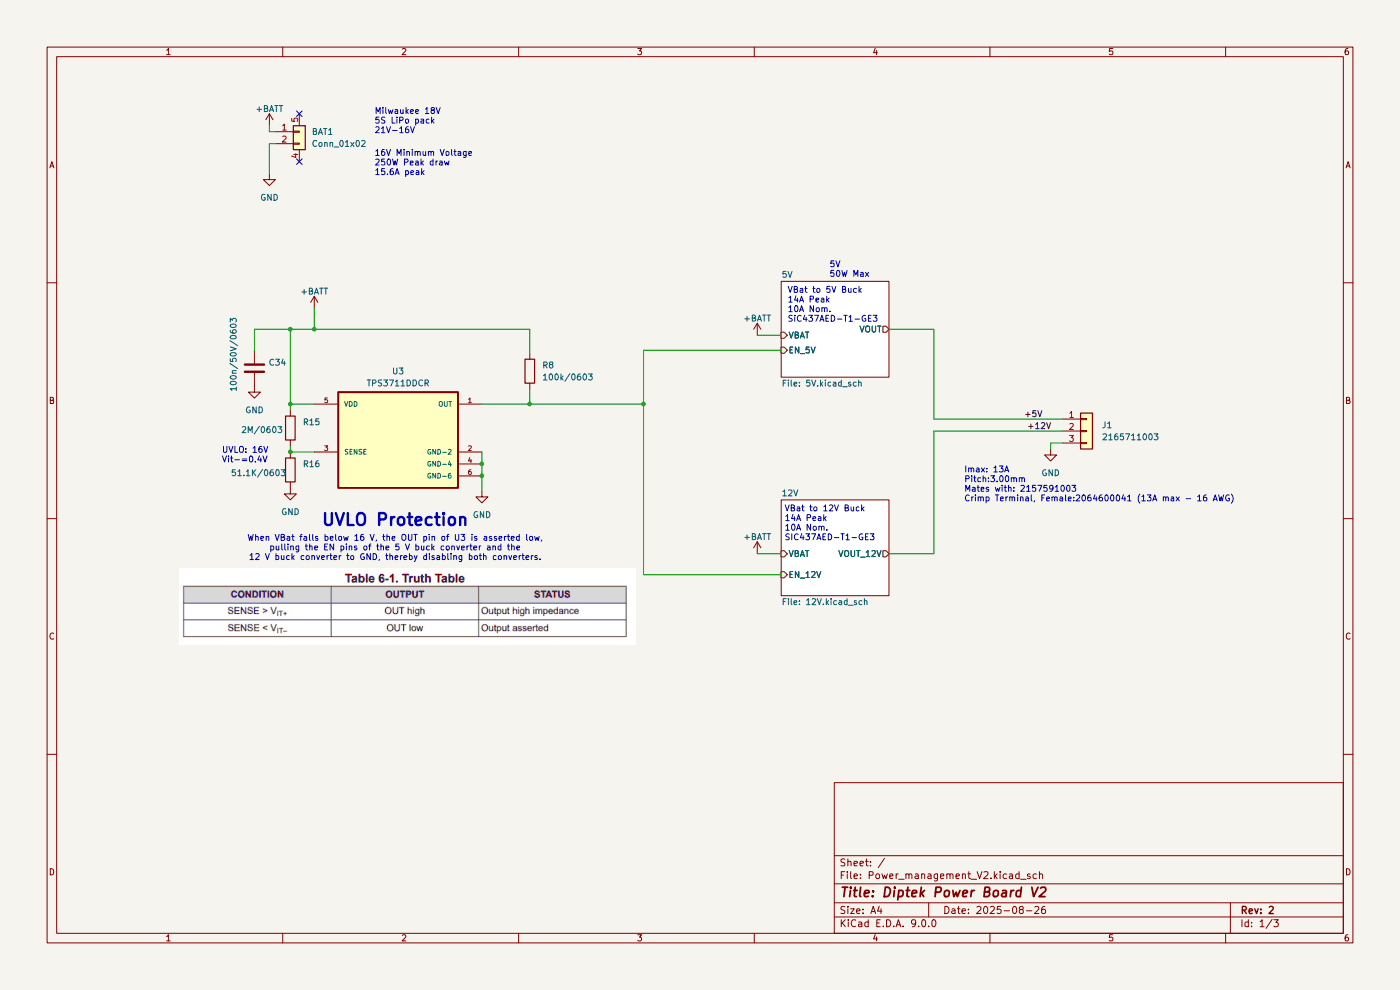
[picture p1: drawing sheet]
(kicad_sch
 (version 20250114)
 (generator "eeschema")
 (generator_version "9.0")
 (paper "A4")
 (title_block
  (title "Diptek Power Board V2")
  (date "2025-08-26")
  (rev "2"))
 (lib_symbols
  (symbol "Conn_01x02_3"
   (pin_names
    (offset 1.016) (hide yes)) (exclude_from_sim no) (in_bom yes) (on_board yes)
   (property "Reference" "BAT1" (at 2.54 0.0001 0) (effects (font (size 1.27 1.27)) (justify left)))
   (property "Value" "Conn_01x02" (at 2.54 -2.5399 0) (effects (font (size 1.27 1.27)) (justify left)))
   (property "Footprint" "Library:CONN02_1723103302_MOL" (at 0 0 0) (effects (font (size 1.27 1.27)) (hide yes)))
   (property "Datasheet" "" (at 0 0 0) (effects (font (size 1.27 1.27)) (hide yes)))
   (property "Description" "" (at 0 0 0) (effects (font (size 1.27 1.27))))
   (property "Digikey" "WM11825-ND" (at 0 0 0) (effects (font (size 1.27 1.27)) (hide yes)))
   (property "Manufacturer" "Molex" (at 0 0 0) (effects (font (size 1.27 1.27)) (hide yes)))
   (property "Part" "1723101302" (at 0 0 0) (effects (font (size 1.27 1.27)) (hide yes)))
   (symbol "Conn_01x02_3_1_1"
    (rectangle (start -1.27 1.27) (end 1.27 -3.81) (stroke (width 0.254) (type default)) (fill (type background)))
    (rectangle (start -1.27 0.127) (end 0 -0.127) (stroke (width 0.1524) (type default)) (fill (type none)))
    (rectangle (start -1.27 -2.413) (end 0 -2.667) (stroke (width 0.1524) (type default)) (fill (type none)))
    (pin passive line (at -5.08 0 0) (length 3.81) (name "Pin_1" (effects (font (size 1.27 1.27)))) (number "1" (effects (font (size 1.27 1.27)))))
    (pin passive line (at -5.08 -2.54 0) (length 3.81) (name "Pin_2" (effects (font (size 1.27 1.27)))) (number "2" (effects (font (size 1.27 1.27)))))
    (pin passive line (at 0 3.81 270) (length 2.54) (name "" (effects (font (size 1.27 1.27)))) (number "5" (effects (font (size 1.27 1.27)))))
    (pin passive line (at 0 -6.35 90) (length 2.54) (name "" (effects (font (size 1.27 1.27)))) (number "4" (effects (font (size 1.27 1.27))))))
   (embedded_fonts no))
  (symbol "Connector_Generic:Conn_01x03"
   (pin_names
    (offset 1.016) (hide yes)) (exclude_from_sim no) (in_bom yes) (on_board yes)
   (property "Reference" "J" (at 0 5.08 0) (effects (font (size 1.27 1.27))))
   (property "Value" "Conn_01x03" (at 0 -5.08 0) (effects (font (size 1.27 1.27))))
   (property "Footprint" "" (at 0 0 0) (effects (font (size 1.27 1.27)) (hide yes)))
   (property "Datasheet" "~" (at 0 0 0) (effects (font (size 1.27 1.27)) (hide yes)))
   (property "Description" "Generic connector, single row, 01x03, script generated (kicad-library-utils/schlib/autogen/connector/)" (at 0 0 0) (effects (font (size 1.27 1.27)) (hide yes)))
   (symbol "Conn_01x03_1_1"
    (rectangle (start -1.27 3.81) (end 1.27 -3.81) (stroke (width 0.254) (type default)) (fill (type background)))
    (rectangle (start -1.27 2.667) (end 0 2.413) (stroke (width 0.1524) (type default)) (fill (type none)))
    (rectangle (start -1.27 0.127) (end 0 -0.127) (stroke (width 0.1524) (type default)) (fill (type none)))
    (rectangle (start -1.27 -2.413) (end 0 -2.667) (stroke (width 0.1524) (type default)) (fill (type none)))
    (pin passive line (at -5.08 2.54 0) (length 3.81) (name "Pin_1" (effects (font (size 1.27 1.27)))) (number "1" (effects (font (size 1.27 1.27)))))
    (pin passive line (at -5.08 0 0) (length 3.81) (name "Pin_2" (effects (font (size 1.27 1.27)))) (number "2" (effects (font (size 1.27 1.27)))))
    (pin passive line (at -5.08 -2.54 0) (length 3.81) (name "Pin_3" (effects (font (size 1.27 1.27)))) (number "3" (effects (font (size 1.27 1.27))))))
   (embedded_fonts no))
  (symbol "Device:C"
   (pin_numbers (hide yes))
   (pin_names
    (offset 0.254)) (exclude_from_sim no) (in_bom yes) (on_board yes)
   (property "Reference" "C" (at 0.635 2.54 0) (effects (font (size 1.27 1.27)) (justify left)))
   (property "Value" "C" (at 0.635 -2.54 0) (effects (font (size 1.27 1.27)) (justify left)))
   (property "Footprint" "" (at 0.9652 -3.81 0) (effects (font (size 1.27 1.27)) (hide yes)))
   (property "Datasheet" "~" (at 0 0 0) (effects (font (size 1.27 1.27)) (hide yes)))
   (property "Description" "Unpolarized capacitor" (at 0 0 0) (effects (font (size 1.27 1.27)) (hide yes)))
   (symbol "C_0_1"
    (polyline (pts (xy -2.032 0.762) (xy 2.032 0.762)) (stroke (width 0.508) (type default)) (fill (type none)))
    (polyline (pts (xy -2.032 -0.762) (xy 2.032 -0.762)) (stroke (width 0.508) (type default)) (fill (type none))))
   (symbol "C_1_1"
    (pin passive line (at 0 3.81 270) (length 2.794) (name "~" (effects (font (size 1.27 1.27)))) (number "1" (effects (font (size 1.27 1.27)))))
    (pin passive line (at 0 -3.81 90) (length 2.794) (name "~" (effects (font (size 1.27 1.27)))) (number "2" (effects (font (size 1.27 1.27))))))
   (embedded_fonts no))
  (symbol "Device:R"
   (pin_numbers (hide yes))
   (pin_names
    (offset 0)) (exclude_from_sim no) (in_bom yes) (on_board yes)
   (property "Reference" "R" (at 2.032 0 90) (effects (font (size 1.27 1.27))))
   (property "Value" "R" (at 0 0 90) (effects (font (size 1.27 1.27))))
   (property "Footprint" "" (at -1.778 0 90) (effects (font (size 1.27 1.27)) (hide yes)))
   (property "Datasheet" "~" (at 0 0 0) (effects (font (size 1.27 1.27)) (hide yes)))
   (property "Description" "Resistor" (at 0 0 0) (effects (font (size 1.27 1.27)) (hide yes)))
   (symbol "R_0_1"
    (rectangle (start -1.016 -2.54) (end 1.016 2.54) (stroke (width 0.254) (type default)) (fill (type none))))
   (symbol "R_1_1"
    (pin passive line (at 0 3.81 270) (length 1.27) (name "~" (effects (font (size 1.27 1.27)))) (number "1" (effects (font (size 1.27 1.27)))))
    (pin passive line (at 0 -3.81 90) (length 1.27) (name "~" (effects (font (size 1.27 1.27)))) (number "2" (effects (font (size 1.27 1.27))))))
   (embedded_fonts no))
  (symbol "New_Library:TPS3711DDCR"
   (pin_names
    (offset 1.016)) (exclude_from_sim no) (in_bom yes) (on_board yes)
   (property "Reference" "U" (at -12.7 11.16 0) (effects (font (size 1.27 1.27)) (justify left bottom)))
   (property "Value" "TPS3711DDCR" (at -12.7 -14.16 0) (effects (font (size 1.27 1.27)) (justify left bottom)))
   (property "Footprint" "" (at 0 0 0) (effects (font (size 1.27 1.27)) (justify bottom) (hide yes)))
   (property "Datasheet" "" (at 0 0 0) (effects (font (size 1.27 1.27)) (hide yes)))
   (property "Description" "" (at 0 0 0) (effects (font (size 1.27 1.27)) (hide yes)))
   (symbol "TPS3711DDCR_0_0"
    (rectangle (start -12.7 -10.16) (end 12.7 10.16) (stroke (width 0.41) (type default)) (fill (type background)))
    (pin input line (at -17.78 7.62 0) (length 5.08) (name "VDD" (effects (font (size 1.016 1.016)))) (number "5" (effects (font (size 1.016 1.016)))))
    (pin input line (at -17.78 -2.54 0) (length 5.08) (name "SENSE" (effects (font (size 1.016 1.016)))) (number "3" (effects (font (size 1.016 1.016)))))
    (pin output line (at 17.78 7.62 180) (length 5.08) (name "OUT" (effects (font (size 1.016 1.016)))) (number "1" (effects (font (size 1.016 1.016)))))
    (pin power_in line (at 17.78 -2.54 180) (length 5.08) (name "GND-2" (effects (font (size 1.016 1.016)))) (number "2" (effects (font (size 1.016 1.016)))))
    (pin power_in line (at 17.78 -5.08 180) (length 5.08) (name "GND-4" (effects (font (size 1.016 1.016)))) (number "4" (effects (font (size 1.016 1.016)))))
    (pin power_in line (at 17.78 -7.62 180) (length 5.08) (name "GND-6" (effects (font (size 1.016 1.016)))) (number "6" (effects (font (size 1.016 1.016))))))
   (embedded_fonts no))
  (symbol "power:+BATT"
   (power)
   (pin_names
    (offset 0)) (exclude_from_sim no) (in_bom yes) (on_board yes)
   (property "Reference" "#PWR" (at 0 -3.81 0) (effects (font (size 1.27 1.27)) (hide yes)))
   (property "Value" "+BATT" (at 0 3.556 0) (effects (font (size 1.27 1.27))))
   (property "Footprint" "" (at 0 0 0) (effects (font (size 1.27 1.27)) (hide yes)))
   (property "Datasheet" "" (at 0 0 0) (effects (font (size 1.27 1.27)) (hide yes)))
   (property "Description" "Power symbol creates a global label with name \"+BATT\"" (at 0 0 0) (effects (font (size 1.27 1.27)) (hide yes)))
   (symbol "+BATT_0_1"
    (polyline (pts (xy -0.762 1.27) (xy 0 2.54)) (stroke (width 0) (type default)) (fill (type none)))
    (polyline (pts (xy 0 2.54) (xy 0.762 1.27)) (stroke (width 0) (type default)) (fill (type none)))
    (polyline (pts (xy 0 0) (xy 0 2.54)) (stroke (width 0) (type default)) (fill (type none))))
   (symbol "+BATT_1_1"
    (pin power_in line (at 0 0 90) (length 0) (hide yes) (name "+BATT" (effects (font (size 1.27 1.27)))) (number "1" (effects (font (size 1.27 1.27))))))
   (embedded_fonts no))
  (symbol "power:GND"
   (power)
   (pin_names
    (offset 0)) (exclude_from_sim no) (in_bom yes) (on_board yes)
   (property "Reference" "#PWR" (at 0 -6.35 0) (effects (font (size 1.27 1.27)) (hide yes)))
   (property "Value" "GND" (at 0 -3.81 0) (effects (font (size 1.27 1.27))))
   (property "Footprint" "" (at 0 0 0) (effects (font (size 1.27 1.27)) (hide yes)))
   (property "Datasheet" "" (at 0 0 0) (effects (font (size 1.27 1.27)) (hide yes)))
   (property "Description" "Power symbol creates a global label with name \"GND\" , ground" (at 0 0 0) (effects (font (size 1.27 1.27)) (hide yes)))
   (symbol "GND_0_1"
    (polyline (pts (xy 0 0) (xy 0 -1.27) (xy 1.27 -1.27) (xy 0 -2.54) (xy -1.27 -1.27) (xy 0 -1.27)) (stroke (width 0) (type default)) (fill (type none))))
   (symbol "GND_1_1"
    (pin power_in line (at 0 0 270) (length 0) (hide yes) (name "GND" (effects (font (size 1.27 1.27)))) (number "1" (effects (font (size 1.27 1.27))))))
   (embedded_fonts no)))
 (text "Milwaukee 18V\n5S LiPo pack\n21V-16V"
  (exclude_from_sim no)
  (at 79.375 28.575 0)
  (effects (font (size 1.27 1.27)) (justify left bottom)))
 (text "16V Minimum Voltage\n250W Peak draw\n15.6A peak\n"
  (exclude_from_sim no)
  (at 79.375 37.465 0)
  (effects (font (size 1.27 1.27)) (justify left bottom)))
 (text "When VBat falls below 16 V, the OUT pin of U3 is asserted low,\n pulling the EN pins of the 5 V buck converter and the \n12 V buck converter to GND, thereby disabling both converters."
  (exclude_from_sim no)
  (at 83.82 116.332 0)
  (effects (font (size 1.27 1.27))))
 (text "5V\n50W Max"
  (exclude_from_sim no)
  (at 175.895 59.055 0)
  (effects (font (size 1.27 1.27)) (justify left bottom)))
 (text "UVLO: 16V\nVit-=0.4V"
  (exclude_from_sim no)
  (at 46.99 98.425 0)
  (effects (font (size 1.27 1.27)) (justify left bottom)))
 (text "UVLO Protection"
  (exclude_from_sim no)
  (at 83.82 110.49 0)
  (effects (font (size 2.54 2.54) (thickness 0.508)
    (bold yes))))
 (text "Imax: 13A\nPitch:3.00mm\nMates with: 2157591003 \nCrimp Terminal, Female:2064600041 (13A max - 16 AWG)"
  (exclude_from_sim no)
  (at 204.47 106.68 0)
  (effects (font (size 1.27 1.27)) (justify left bottom)))
 (text "VBat to 5V Buck\n14A Peak\n10A Nom.\nSiC437AED-T1-GE3"
  (exclude_from_sim no)
  (at 167.005 68.58 0)
  (effects (font (size 1.27 1.27)) (justify left bottom)))
 (text "VBat to 12V Buck\n14A Peak\n10A Nom.\nSIC437AED-T1-GE3"
  (exclude_from_sim no)
  (at 166.37 114.935 0)
  (effects (font (size 1.27 1.27)) (justify left bottom)))
 (junction
  (at 66.675 69.85)
  (diameter 0)
  (color 0 0 0 0))
 (junction
  (at 102.235 100.965)
  (diameter 0)
  (color 0 0 0 0))
 (junction
  (at 61.595 69.85)
  (diameter 0)
  (color 0 0 0 0))
 (junction
  (at 136.525 85.725)
  (diameter 0)
  (color 0 0 0 0))
 (junction
  (at 61.595 95.885)
  (diameter 0)
  (color 0 0 0 0))
 (junction
  (at 61.595 85.725)
  (diameter 0)
  (color 0 0 0 0))
 (junction
  (at 112.395 85.725)
  (diameter 0)
  (color 0 0 0 0))
 (junction
  (at 102.235 98.425)
  (diameter 0)
  (color 0 0 0 0))
 (no_connect
  (at 63.5 24.13))
 (no_connect
  (at 63.5 34.29))
 (wire
  (pts (xy 112.395 85.725) (xy 136.525 85.725))
  (stroke (width 0) (type default)))
 (wire
  (pts (xy 61.595 69.85) (xy 61.595 85.725))
  (stroke (width 0) (type default)))
 (wire
  (pts (xy 58.42 27.94) (xy 57.15 27.94))
  (stroke (width 0) (type default)))
 (wire
  (pts (xy 198.12 69.85) (xy 198.12 88.9))
  (stroke (width 0) (type default)))
 (wire
  (pts (xy 198.12 88.9) (xy 225.425 88.9))
  (stroke (width 0) (type default)))
 (wire
  (pts (xy 102.235 98.425) (xy 102.235 100.965))
  (stroke (width 0) (type default)))
 (wire
  (pts (xy 61.595 85.725) (xy 61.595 86.995))
  (stroke (width 0) (type default)))
 (wire
  (pts (xy 61.595 85.725) (xy 66.675 85.725))
  (stroke (width 0) (type default)))
 (wire
  (pts (xy 136.525 121.92) (xy 165.735 121.92))
  (stroke (width 0) (type default)))
 (wire
  (pts (xy 225.425 93.98) (xy 222.885 93.98))
  (stroke (width 0) (type default)))
 (wire
  (pts (xy 57.15 27.94) (xy 57.15 26.67))
  (stroke (width 0) (type default)))
 (wire
  (pts (xy 136.525 74.295) (xy 165.735 74.295))
  (stroke (width 0) (type default)))
 (wire
  (pts (xy 53.975 74.295) (xy 53.975 69.85))
  (stroke (width 0) (type default)))
 (wire
  (pts (xy 136.525 85.725) (xy 136.525 121.92))
  (stroke (width 0) (type default)))
 (wire
  (pts (xy 198.12 91.44) (xy 225.425 91.44))
  (stroke (width 0) (type default)))
 (wire
  (pts (xy 188.595 69.85) (xy 198.12 69.85))
  (stroke (width 0) (type default)))
 (wire
  (pts (xy 102.235 85.725) (xy 112.395 85.725))
  (stroke (width 0) (type default)))
 (wire
  (pts (xy 160.655 71.12) (xy 165.735 71.12))
  (stroke (width 0) (type default)))
 (wire
  (pts (xy 61.595 69.85) (xy 66.675 69.85))
  (stroke (width 0) (type default)))
 (wire
  (pts (xy 112.395 74.93) (xy 112.395 69.85))
  (stroke (width 0) (type default)))
 (wire
  (pts (xy 112.395 82.55) (xy 112.395 85.725))
  (stroke (width 0) (type default)))
 (wire
  (pts (xy 102.235 95.885) (xy 102.235 98.425))
  (stroke (width 0) (type default)))
 (wire
  (pts (xy 57.15 30.48) (xy 57.15 36.83))
  (stroke (width 0) (type default)))
 (wire
  (pts (xy 136.525 85.725) (xy 136.525 74.295))
  (stroke (width 0) (type default)))
 (wire
  (pts (xy 61.595 94.615) (xy 61.595 95.885))
  (stroke (width 0) (type default)))
 (wire
  (pts (xy 198.12 117.475) (xy 198.12 91.44))
  (stroke (width 0) (type default)))
 (wire
  (pts (xy 188.595 117.475) (xy 198.12 117.475))
  (stroke (width 0) (type default)))
 (wire
  (pts (xy 112.395 69.85) (xy 66.675 69.85))
  (stroke (width 0) (type default)))
 (wire
  (pts (xy 53.975 69.85) (xy 61.595 69.85))
  (stroke (width 0) (type default)))
 (wire
  (pts (xy 160.655 117.475) (xy 165.735 117.475))
  (stroke (width 0) (type default)))
 (wire
  (pts (xy 58.42 30.48) (xy 57.15 30.48))
  (stroke (width 0) (type default)))
 (wire
  (pts (xy 61.595 95.885) (xy 66.675 95.885))
  (stroke (width 0) (type default)))
 (wire
  (pts (xy 102.235 100.965) (xy 102.235 104.14))
  (stroke (width 0) (type default)))
 (wire
  (pts (xy 222.885 93.98) (xy 222.885 95.25))
  (stroke (width 0) (type default)))
 (wire
  (pts (xy 66.675 65.405) (xy 66.675 69.85))
  (stroke (width 0) (type default)))
 (image
  (at 86.487 128.651)
  (scale 0.505845)
  (data))
 (label "+12V"
  (at 217.805 91.44 0)
  (effects (font (size 1.27 1.27)) (justify left bottom)))
 (label "+5V"
  (at 217.17 88.9 0)
  (effects (font (size 1.27 1.27)) (justify left bottom)))
 (symbol
  (lib_id "power:GND")
  (at 57.15 36.83 0)
  (unit 1)
  (exclude_from_sim no)
  (in_bom yes)
  (on_board yes)
  (dnp no)
  (fields_autoplaced yes)
  (property "Reference" "#PWR04" (at 57.15 43.18 0) (effects (font (size 1.27 1.27)) (hide yes)))
  (property "Value" "GND" (at 57.15 41.91 0) (effects (font (size 1.27 1.27))))
  (property "Footprint" "" (at 57.15 36.83 0) (effects (font (size 1.27 1.27)) (hide yes)))
  (property "Datasheet" "" (at 57.15 36.83 0) (effects (font (size 1.27 1.27)) (hide yes)))
  (property "Description" "" (at 57.15 36.83 0) (effects (font (size 1.27 1.27))))
  (pin "1"))
 (symbol
  (lib_id "power:+BATT")
  (at 57.15 26.67 0)
  (unit 1)
  (exclude_from_sim no)
  (in_bom yes)
  (on_board yes)
  (dnp no)
  (property "Reference" "#PWR03" (at 57.15 30.48 0) (effects (font (size 1.27 1.27)) (hide yes)))
  (property "Value" "+BATT" (at 57.15 23.0942 0) (effects (font (size 1.27 1.27))))
  (property "Footprint" "" (at 57.15 26.67 0) (effects (font (size 1.27 1.27)) (hide yes)))
  (property "Datasheet" "" (at 57.15 26.67 0) (effects (font (size 1.27 1.27)) (hide yes)))
  (property "Description" "" (at 57.15 26.67 0) (effects (font (size 1.27 1.27))))
  (pin "1"))
 (symbol
  (lib_id "Device:R")
  (at 61.595 99.695 180)
  (unit 1)
  (exclude_from_sim no)
  (in_bom yes)
  (on_board yes)
  (dnp no)
  (property "Reference" "R16" (at 64.135 98.4249 0) (effects (font (size 1.27 1.27)) (justify right)))
  (property "Value" "51.1K/0603" (at 48.895 100.33 0) (effects (font (size 1.27 1.27)) (justify right)))
  (property "Footprint" "Resistor_SMD:R_0603_1608Metric" (at 63.373 99.695 90) (effects (font (size 1.27 1.27)) (hide yes)))
  (property "Datasheet" "" (at 61.595 99.695 0) (effects (font (size 1.27 1.27)) (hide yes)))
  (property "Description" "Resistor" (at 61.595 99.695 0) (effects (font (size 1.27 1.27)) (hide yes)))
  (property "Digikey" "" (at 61.595 99.695 0) (effects (font (size 1.27 1.27)) (hide yes)))
  (property "Power" "" (at 61.595 99.695 0) (effects (font (size 1.27 1.27)) (hide yes)))
  (property "Tolerance" "" (at 61.595 99.695 0) (effects (font (size 1.27 1.27)) (hide yes)))
  (property "Manufacturer" "" (at 61.595 99.695 0) (effects (font (size 1.27 1.27)) (hide yes)))
  (property "Part" "" (at 61.595 99.695 0) (effects (font (size 1.27 1.27)) (hide yes)))
  (property "Sim.Device" "" (at 61.595 99.695 0) (effects (font (size 1.27 1.27))))
  (property "Sim.Params" "" (at 61.595 99.695 0) (effects (font (size 1.27 1.27))))
  (property "Sim.Pins" "" (at 61.595 99.695 0) (effects (font (size 1.27 1.27))))
  (pin "1")
  (pin "2"))
 (symbol
  (lib_id "power:+BATT")
  (at 66.675 65.405 0)
  (unit 1)
  (exclude_from_sim no)
  (in_bom yes)
  (on_board yes)
  (dnp no)
  (fields_autoplaced yes)
  (property "Reference" "#PWR017" (at 66.675 69.215 0) (effects (font (size 1.27 1.27)) (hide yes)))
  (property "Value" "+BATT" (at 66.675 61.8292 0) (effects (font (size 1.27 1.27))))
  (property "Footprint" "" (at 66.675 65.405 0) (effects (font (size 1.27 1.27)) (hide yes)))
  (property "Datasheet" "" (at 66.675 65.405 0) (effects (font (size 1.27 1.27)) (hide yes)))
  (property "Description" "" (at 66.675 65.405 0) (effects (font (size 1.27 1.27))))
  (pin "1"))
 (symbol
  (lib_id "power:+BATT")
  (at 160.655 71.12 0)
  (unit 1)
  (exclude_from_sim no)
  (in_bom yes)
  (on_board yes)
  (dnp no)
  (fields_autoplaced yes)
  (property "Reference" "#PWR01" (at 160.655 74.93 0) (effects (font (size 1.27 1.27)) (hide yes)))
  (property "Value" "+BATT" (at 160.655 67.5442 0) (effects (font (size 1.27 1.27))))
  (property "Footprint" "" (at 160.655 71.12 0) (effects (font (size 1.27 1.27)) (hide yes)))
  (property "Datasheet" "" (at 160.655 71.12 0) (effects (font (size 1.27 1.27)) (hide yes)))
  (property "Description" "" (at 160.655 71.12 0) (effects (font (size 1.27 1.27))))
  (pin "1"))
 (symbol
  (lib_id "power:GND")
  (at 102.235 104.14 0)
  (unit 1)
  (exclude_from_sim no)
  (in_bom yes)
  (on_board yes)
  (dnp no)
  (fields_autoplaced yes)
  (property "Reference" "#PWR018" (at 102.235 110.49 0) (effects (font (size 1.27 1.27)) (hide yes)))
  (property "Value" "GND" (at 102.235 109.22 0) (effects (font (size 1.27 1.27))))
  (property "Footprint" "" (at 102.235 104.14 0) (effects (font (size 1.27 1.27)) (hide yes)))
  (property "Datasheet" "" (at 102.235 104.14 0) (effects (font (size 1.27 1.27)) (hide yes)))
  (property "Description" "" (at 102.235 104.14 0) (effects (font (size 1.27 1.27))))
  (pin "1"))
 (symbol
  (lib_id "power:GND")
  (at 61.595 103.505 0)
  (unit 1)
  (exclude_from_sim no)
  (in_bom yes)
  (on_board yes)
  (dnp no)
  (fields_autoplaced yes)
  (property "Reference" "#PWR020" (at 61.595 109.855 0) (effects (font (size 1.27 1.27)) (hide yes)))
  (property "Value" "GND" (at 61.595 108.585 0) (effects (font (size 1.27 1.27))))
  (property "Footprint" "" (at 61.595 103.505 0) (effects (font (size 1.27 1.27)) (hide yes)))
  (property "Datasheet" "" (at 61.595 103.505 0) (effects (font (size 1.27 1.27)) (hide yes)))
  (property "Description" "" (at 61.595 103.505 0) (effects (font (size 1.27 1.27))))
  (pin "1"))
 (symbol
  (lib_id "Device:R")
  (at 112.395 78.74 180)
  (unit 1)
  (exclude_from_sim no)
  (in_bom yes)
  (on_board yes)
  (dnp no)
  (fields_autoplaced yes)
  (property "Reference" "R8" (at 114.935 77.4699 0) (effects (font (size 1.27 1.27)) (justify right)))
  (property "Value" "100k/0603" (at 114.935 80.0099 0) (effects (font (size 1.27 1.27)) (justify right)))
  (property "Footprint" "Resistor_SMD:R_0603_1608Metric" (at 114.173 78.74 90) (effects (font (size 1.27 1.27)) (hide yes)))
  (property "Datasheet" "" (at 112.395 78.74 0) (effects (font (size 1.27 1.27)) (hide yes)))
  (property "Description" "Resistor" (at 112.395 78.74 0) (effects (font (size 1.27 1.27)) (hide yes)))
  (property "Digikey" "311-100KHRCT-ND" (at 112.395 78.74 0) (effects (font (size 1.27 1.27)) (hide yes)))
  (property "Power" "1/16" (at 112.395 78.74 0) (effects (font (size 1.27 1.27)) (hide yes)))
  (property "Tolerance" "1%" (at 112.395 78.74 0) (effects (font (size 1.27 1.27)) (hide yes)))
  (property "Manufacturer" "YAGEO" (at 112.395 78.74 0) (effects (font (size 1.27 1.27)) (hide yes)))
  (property "Part" "RC0603FR-07100KL" (at 112.395 78.74 0) (effects (font (size 1.27 1.27)) (hide yes)))
  (property "Sim.Device" "" (at 112.395 78.74 0) (effects (font (size 1.27 1.27))))
  (property "Sim.Params" "" (at 112.395 78.74 0) (effects (font (size 1.27 1.27))))
  (property "Sim.Pins" "" (at 112.395 78.74 0) (effects (font (size 1.27 1.27))))
  (pin "1")
  (pin "2"))
 (symbol
  (lib_id "Device:C")
  (at 53.975 78.105 180)
  (unit 1)
  (exclude_from_sim no)
  (in_bom yes)
  (on_board yes)
  (dnp no)
  (property "Reference" "C34" (at 56.896 76.8928 0) (effects (font (size 1.27 1.27)) (justify right)))
  (property "Value" "100n/50V/0603" (at 49.53 83.185 90) (effects (font (size 1.27 1.27)) (justify right)))
  (property "Footprint" "Capacitor_SMD:C_0603_1608Metric" (at 53.0098 74.295 0) (effects (font (size 1.27 1.27)) (hide yes)))
  (property "Datasheet" "" (at 53.975 78.105 0) (effects (font (size 1.27 1.27)) (hide yes)))
  (property "Description" "Unpolarized capacitor" (at 53.975 78.105 0) (effects (font (size 1.27 1.27)) (hide yes)))
  (property "Digikey" "587-1243-1-ND" (at 53.975 78.105 0) (effects (font (size 1.27 1.27)) (hide yes)))
  (property "Tolerance" "10%" (at 53.975 78.105 0) (effects (font (size 1.27 1.27)) (hide yes)))
  (property "Coefficient" "X7R" (at 53.975 78.105 0) (effects (font (size 1.27 1.27)) (hide yes)))
  (property "Voltage" "50" (at 53.975 78.105 0) (effects (font (size 1.27 1.27)) (hide yes)))
  (property "Manufacturer" "Taiyo Yuden" (at 53.975 78.105 0) (effects (font (size 1.27 1.27)) (hide yes)))
  (property "Part" "UMK107B7104KA-T" (at 53.975 78.105 0) (effects (font (size 1.27 1.27)) (hide yes)))
  (property "Sim.Device" "" (at 53.975 78.105 0) (effects (font (size 1.27 1.27))))
  (property "Sim.Params" "" (at 53.975 78.105 0) (effects (font (size 1.27 1.27))))
  (property "Sim.Pins" "" (at 53.975 78.105 0) (effects (font (size 1.27 1.27))))
  (pin "1")
  (pin "2"))
 (symbol
  (lib_id "power:+BATT")
  (at 160.655 117.475 0)
  (unit 1)
  (exclude_from_sim no)
  (in_bom yes)
  (on_board yes)
  (dnp no)
  (fields_autoplaced yes)
  (property "Reference" "#PWR02" (at 160.655 121.285 0) (effects (font (size 1.27 1.27)) (hide yes)))
  (property "Value" "+BATT" (at 160.655 113.8992 0) (effects (font (size 1.27 1.27))))
  (property "Footprint" "" (at 160.655 117.475 0) (effects (font (size 1.27 1.27)) (hide yes)))
  (property "Datasheet" "" (at 160.655 117.475 0) (effects (font (size 1.27 1.27)) (hide yes)))
  (property "Description" "" (at 160.655 117.475 0) (effects (font (size 1.27 1.27))))
  (pin "1"))
 (symbol
  (lib_id "power:GND")
  (at 53.975 81.915 0)
  (unit 1)
  (exclude_from_sim no)
  (in_bom yes)
  (on_board yes)
  (dnp no)
  (fields_autoplaced yes)
  (property "Reference" "#PWR019" (at 53.975 88.265 0) (effects (font (size 1.27 1.27)) (hide yes)))
  (property "Value" "GND" (at 53.975 86.995 0) (effects (font (size 1.27 1.27))))
  (property "Footprint" "" (at 53.975 81.915 0) (effects (font (size 1.27 1.27)) (hide yes)))
  (property "Datasheet" "" (at 53.975 81.915 0) (effects (font (size 1.27 1.27)) (hide yes)))
  (property "Description" "" (at 53.975 81.915 0) (effects (font (size 1.27 1.27))))
  (pin "1"))
 (symbol
  (lib_name "Conn_01x02_3")
  (lib_id "Connector_Generic:Conn_01x02")
  (at 63.5 27.94 0)
  (unit 1)
  (exclude_from_sim no)
  (in_bom yes)
  (on_board yes)
  (dnp no)
  (fields_autoplaced yes)
  (property "Reference" "BAT1" (at 66.04 27.9399 0) (effects (font (size 1.27 1.27)) (justify left)))
  (property "Value" "Conn_01x02" (at 66.04 30.4799 0) (effects (font (size 1.27 1.27)) (justify left)))
  (property "Footprint" "Library:Milwaukee 18V battery connector R1" (at 63.5 27.94 0) (effects (font (size 1.27 1.27)) (hide yes)))
  (property "Datasheet" "" (at 63.5 27.94 0) (effects (font (size 1.27 1.27)) (hide yes)))
  (property "Description" "" (at 63.5 27.94 0) (effects (font (size 1.27 1.27))))
  (property "Digikey" "WM11825-ND" (at 63.5 27.94 0) (effects (font (size 1.27 1.27)) (hide yes)))
  (property "Manufacturer" "Molex" (at 63.5 27.94 0) (effects (font (size 1.27 1.27)) (hide yes)))
  (property "Part" "1723101302" (at 63.5 27.94 0) (effects (font (size 1.27 1.27)) (hide yes)))
  (property "Sim.Device" "" (at 63.5 27.94 0) (effects (font (size 1.27 1.27))))
  (property "Sim.Params" "" (at 63.5 27.94 0) (effects (font (size 1.27 1.27))))
  (property "Sim.Pins" "" (at 63.5 27.94 0) (effects (font (size 1.27 1.27))))
  (pin "1")
  (pin "2")
  (pin "4")
  (pin "5"))
 (symbol
  (lib_id "Connector_Generic:Conn_01x03")
  (at 230.505 91.44 0)
  (unit 1)
  (exclude_from_sim no)
  (in_bom yes)
  (on_board yes)
  (dnp no)
  (fields_autoplaced yes)
  (property "Reference" "J1" (at 233.68 90.1699 0) (effects (font (size 1.27 1.27)) (justify left)))
  (property "Value" "2165711003" (at 233.68 92.7099 0) (effects (font (size 1.27 1.27)) (justify left)))
  (property "Footprint" "Library:MOLEX_2165711003" (at 230.505 91.44 0) (effects (font (size 1.27 1.27)) (hide yes)))
  (property "Datasheet" "~" (at 230.505 91.44 0) (effects (font (size 1.27 1.27)) (hide yes)))
  (property "Description" "Generic connector, single row, 01x03, script generated (kicad-library-utils/schlib/autogen/connector/)" (at 230.505 91.44 0) (effects (font (size 1.27 1.27)) (hide yes)))
  (property "Sim.Device" "" (at 230.505 91.44 0) (effects (font (size 1.27 1.27))))
  (property "Sim.Params" "" (at 230.505 91.44 0) (effects (font (size 1.27 1.27))))
  (property "Sim.Pins" "" (at 230.505 91.44 0) (effects (font (size 1.27 1.27))))
  (pin "2")
  (pin "3")
  (pin "1"))
 (symbol
  (lib_id "power:GND")
  (at 222.885 95.25 0)
  (unit 1)
  (exclude_from_sim no)
  (in_bom yes)
  (on_board yes)
  (dnp no)
  (fields_autoplaced yes)
  (property "Reference" "#PWR05" (at 222.885 101.6 0) (effects (font (size 1.27 1.27)) (hide yes)))
  (property "Value" "GND" (at 222.885 100.33 0) (effects (font (size 1.27 1.27))))
  (property "Footprint" "" (at 222.885 95.25 0) (effects (font (size 1.27 1.27)) (hide yes)))
  (property "Datasheet" "" (at 222.885 95.25 0) (effects (font (size 1.27 1.27)) (hide yes)))
  (property "Description" "" (at 222.885 95.25 0) (effects (font (size 1.27 1.27))))
  (pin "1"))
 (symbol
  (lib_id "New_Library:TPS3711DDCR")
  (at 84.455 93.345 0)
  (unit 1)
  (exclude_from_sim no)
  (in_bom yes)
  (on_board yes)
  (dnp no)
  (fields_autoplaced yes)
  (property "Reference" "U3" (at 84.455 78.74 0) (effects (font (size 1.27 1.27))))
  (property "Value" "TPS3711DDCR" (at 84.455 81.28 0) (effects (font (size 1.27 1.27))))
  (property "Footprint" "Package_TO_SOT_SMD:TSOT-23-6" (at 84.455 93.345 0) (effects (font (size 1.27 1.27)) (justify bottom) (hide yes)))
  (property "Datasheet" "" (at 84.455 93.345 0) (effects (font (size 1.27 1.27)) (hide yes)))
  (property "Description" "" (at 84.455 93.345 0) (effects (font (size 1.27 1.27)) (hide yes)))
  (property "Sim.Device" "" (at 84.455 93.345 0) (effects (font (size 1.27 1.27))))
  (property "Sim.Params" "" (at 84.455 93.345 0) (effects (font (size 1.27 1.27))))
  (property "Sim.Pins" "" (at 84.455 93.345 0) (effects (font (size 1.27 1.27))))
  (pin "6")
  (pin "3")
  (pin "5")
  (pin "1")
  (pin "2")
  (pin "4"))
 (symbol
  (lib_id "Device:R")
  (at 61.595 90.805 180)
  (unit 1)
  (exclude_from_sim no)
  (in_bom yes)
  (on_board yes)
  (dnp no)
  (property "Reference" "R15" (at 64.135 89.5349 0) (effects (font (size 1.27 1.27)) (justify right)))
  (property "Value" "2M/0603" (at 51.054 91.186 0) (effects (font (size 1.27 1.27)) (justify right)))
  (property "Footprint" "Resistor_SMD:R_0603_1608Metric" (at 63.373 90.805 90) (effects (font (size 1.27 1.27)) (hide yes)))
  (property "Datasheet" "" (at 61.595 90.805 0) (effects (font (size 1.27 1.27)) (hide yes)))
  (property "Description" "Resistor" (at 61.595 90.805 0) (effects (font (size 1.27 1.27)) (hide yes)))
  (property "Digikey" "" (at 61.595 90.805 0) (effects (font (size 1.27 1.27)) (hide yes)))
  (property "Power" "" (at 61.595 90.805 0) (effects (font (size 1.27 1.27)) (hide yes)))
  (property "Tolerance" "" (at 61.595 90.805 0) (effects (font (size 1.27 1.27)) (hide yes)))
  (property "Manufacturer" "" (at 61.595 90.805 0) (effects (font (size 1.27 1.27)) (hide yes)))
  (property "Part" "" (at 61.595 90.805 0) (effects (font (size 1.27 1.27)) (hide yes)))
  (property "Sim.Device" "" (at 61.595 90.805 0) (effects (font (size 1.27 1.27))))
  (property "Sim.Params" "" (at 61.595 90.805 0) (effects (font (size 1.27 1.27))))
  (property "Sim.Pins" "" (at 61.595 90.805 0) (effects (font (size 1.27 1.27))))
  (pin "1")
  (pin "2"))
 (sheet
  (at 165.735 59.69)
  (size 22.86 20.32)
  (exclude_from_sim no)
  (in_bom yes)
  (on_board yes)
  (dnp no)
  (fields_autoplaced yes)
  (stroke (width 0.1524) (type solid))
  (fill (color 0 0 0 0.0000))
  (property "Sheetname" "5V" (at 165.735 58.9784 0) (effects (font (size 1.27 1.27)) (justify left bottom)))
  (property "Sheetfile" "5V.kicad_sch" (at 165.735 80.5946 0) (effects (font (size 1.27 1.27)) (justify left top)))
  (pin "VBAT" input (at 165.735 71.12 180) (effects (font (size 1.27 1.27)) (justify left)))
  (pin "VOUT" output (at 188.595 69.85 0) (effects (font (size 1.27 1.27)) (justify right)))
  (pin "EN_5V" input (at 165.735 74.295 180) (effects (font (size 1.27 1.27)) (justify left))))
 (sheet
  (at 165.735 106.045)
  (size 22.86 20.32)
  (exclude_from_sim no)
  (in_bom yes)
  (on_board yes)
  (dnp no)
  (fields_autoplaced yes)
  (stroke (width 0.1524) (type solid))
  (fill (color 0 0 0 0.0000))
  (property "Sheetname" "12V" (at 165.735 105.3334 0) (effects (font (size 1.27 1.27)) (justify left bottom)))
  (property "Sheetfile" "12V.kicad_sch" (at 165.735 126.9496 0) (effects (font (size 1.27 1.27)) (justify left top)))
  (pin "VBAT" input (at 165.735 117.475 180) (effects (font (size 1.27 1.27)) (justify left)))
  (pin "VOUT_12V" output (at 188.595 117.475 0) (effects (font (size 1.27 1.27)) (justify right)))
  (pin "EN_12V" input (at 165.735 121.92 180) (effects (font (size 1.27 1.27)) (justify left))))
 (sheet_instances
  (path ""
   (page "1")))
 (embedded_fonts no))
